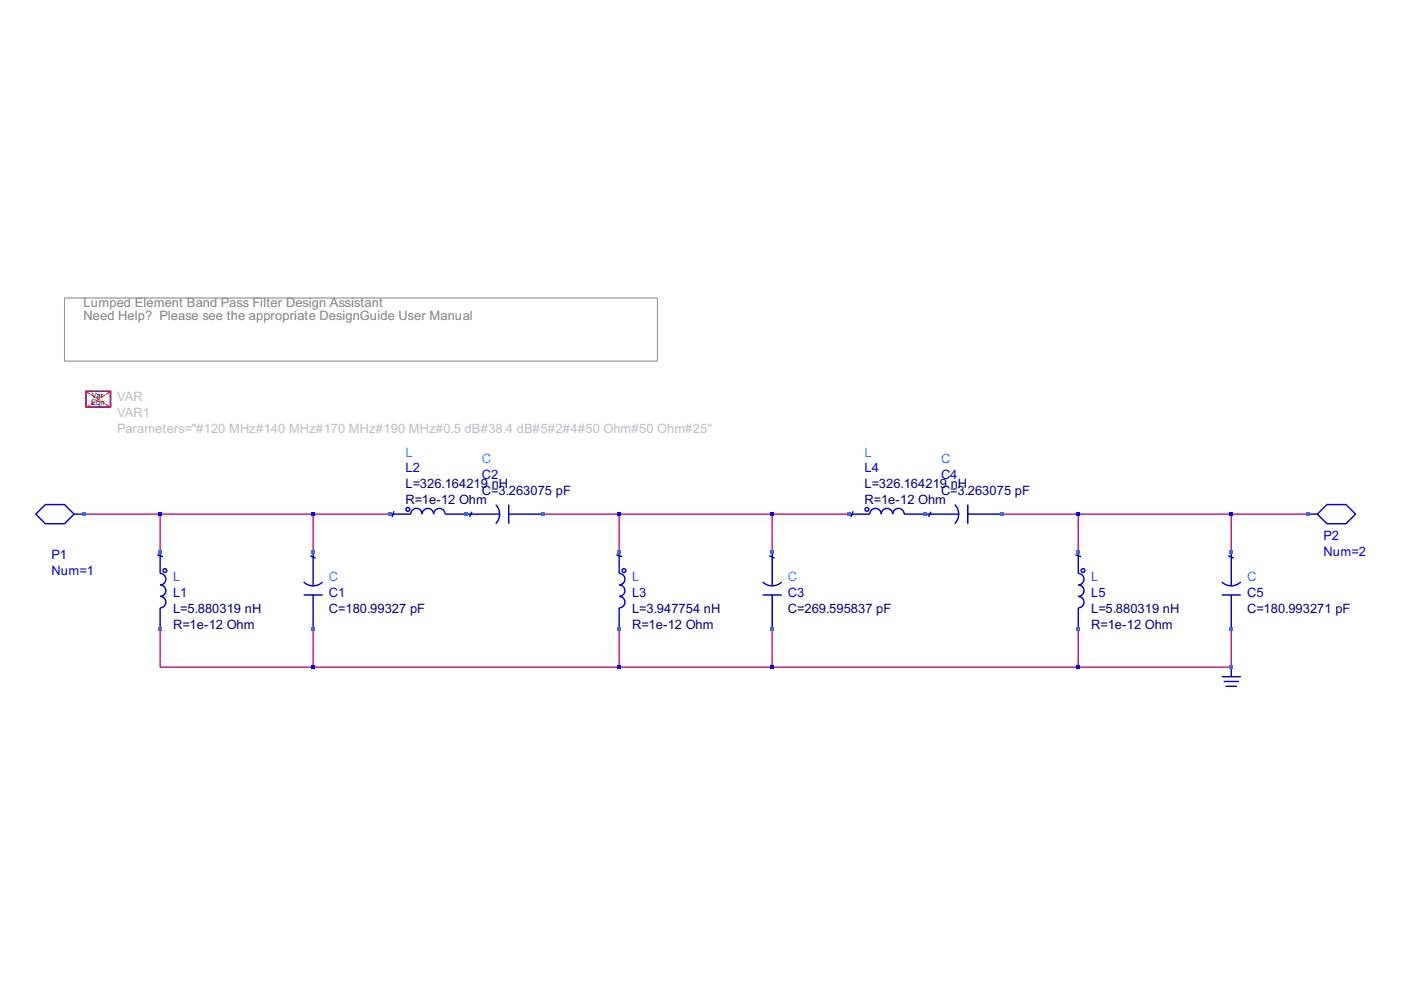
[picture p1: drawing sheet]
<svg xmlns="http://www.w3.org/2000/svg" width="297mm" height="210mm" viewBox="0 0 297 210" stroke-linecap="round" stroke-linejoin="round" font-family="sans-serif">
<path d="M13.7 63.2h125.7v13.4h-125.7z" fill="none" stroke="#808080" stroke-width=".21"/>
<g fill="none" stroke="#c71585" stroke-width=".3">
<path d="M17.7 109h64.9M34 109v8.1M66.4 109v8.1M115.1 109h64.8M131.3 109v8.1M163.7 109v8.1M212.4 109h64.9M228.6 109v8.1M261.1 109v8.1M34 133.3v8.2h32.4M66.4 133.3v8.2M131.3 133.3v8.2"/>
<path d="M163.7 133.3v8.2M228.6 133.3v8.2M261.1 133.3v8.2h-194.7"/>
</g>
<g fill="none" stroke="#0000cd" stroke-width=".3">
<path d="M18.2 83h5.2v3.3h-5.2zM33.3 117.6l1.3 .4M34 117.1v4.5a1.22 1.22 0 0 1 1.2 1.2 1.22 1.22 0 0 1-1.2 1.2 1.22 1.22 0 0 1 1.2 1.2 1.22 1.22 0 0 1-1.2 1.2 1.22 1.22 0 0 1 1.2 1.3 1.22 1.22 0 0 1-1.2 1.2v4.4M65.8 117.8l1.1 .5M66.4 117.1v7.1M82.6 109h4.5a1.22 1.22 0 0 1 1.2-1.2 1.22 1.22 0 0 1 1.2 1.2 1.22 1.22 0 0 1 1.2-1.2 1.22 1.22 0 0 1 1.2 1.2 1.22 1.22 0 0 1 1.3-1.2 1.22 1.22 0 0 1 1.2 1.2h11.5M83.5 108.4l-.4 1.2M100.1 108.5l-.6 1.1M105.1 107a2.84 2.84 0 0 1 0 4M107.9 107v4M108 109h7.1M130.7 117.6l1.2 .4"/>
<path d="M131.3 117.1v4.5a1.22 1.22 0 0 1 1.2 1.2 1.22 1.22 0 0 1-1.2 1.2 1.22 1.22 0 0 1 1.2 1.2 1.22 1.22 0 0 1-1.2 1.2 1.22 1.22 0 0 1 1.2 1.3 1.22 1.22 0 0 1-1.2 1.2v4.4M163.1 117.8l1.1 .5M163.7 117.1v7.1M179.9 109h4.5a1.22 1.22 0 0 1 1.2-1.2 1.22 1.22 0 0 1 1.2 1.2 1.22 1.22 0 0 1 1.3-1.2 1.22 1.22 0 0 1 1.2 1.2 1.22 1.22 0 0 1 1.2-1.2 1.22 1.22 0 0 1 1.2 1.2h11.6M180.9 108.4l-.4 1.2M197.4 108.5l-.5 1.1M202.4 107a2.84 2.84 0 0 1 0 4M205.2 107v4M205.3 109h7.1M228 117.6l1.2 .4M228.6 117.1v4.5a1.22 1.22 0 0 1 1.2 1.2 1.22 1.22 0 0 1-1.2 1.2 1.22 1.22 0 0 1 1.2 1.2 1.22 1.22 0 0 1-1.2 1.2 1.22 1.22 0 0 1 1.2 1.3 1.22 1.22 0 0 1-1.2 1.2v4.4M260.4 117.8l1.2 .5"/>
<path d="M261.1 117.1v7.1M64.4 126.1h4M64.4 123.4a2.84 2.84 0 0 0 4 0M66.4 126.2v7.1M161.7 126.1h4.1M161.7 123.4a2.84 2.84 0 0 0 4 0M163.7 126.2v7.1M259 126.1h4.1M259 123.4a2.84 2.84 0 0 0 4.1 0M261.1 126.2v7.1M259 143.5h4.1M259.4 144.5h3.3"/>
<path d="M259.8 145.5h2.5M261.1 141.5v2"/>
<circle cx="86.5" cy="108" r=".41"/>
<circle cx="183.8" cy="108" r=".41"/>
<circle cx="35" cy="121" r=".41"/>
<circle cx="132.3" cy="121" r=".41"/>
<circle cx="229.6" cy="121" r=".41"/>
</g>
<path d="M18.3 86.3h5.1l.1-3.2v3.3z" fill="#0000cd"/>
<path d="M18.2 83h5.3v3.4h-5.3zM18.2 86.4l5.3-3.4M18.2 83l5.3 3.4" fill="none" stroke="#f00" stroke-width=".21" stroke-dasharray=".8 .4"/>
<path d="M15.7 109l-2 2h-4.1l-2-2 2-2h4.1l2 2h2M277.3 109h2l2 2h4.1l2-2-2-2h-4.1l-2 2" fill="none" stroke="#0000cd" stroke-width=".3"/>
<g fill="#4169e1">
<path d="M17.3 108.6h.8v.8h-.8z"/>
<path d="M33.5 132.9h.9v.8h-.9z"/>
<path d="M33.5 116.7h.9v.8h-.9z"/>
</g>
<g fill="#00f">
<path d="M33.5 108.6h.9v.8h-.9z"/>
<path d="M66 141h.8v.9h-.8z"/>
</g>
<g fill="#4169e1">
<path d="M66 132.9h.8v.8h-.8z"/>
<path d="M66 116.7h.8v.8h-.8z"/>
</g>
<path d="M66 108.6h.8v.8h-.8z" fill="#00f"/>
<g fill="#4169e1">
<path d="M82.2 108.6h.8v.8h-.8z"/>
<path d="M98.4 108.6h.8v.8h-.8z"/>
<path d="M114.7 108.6h.8v.8h-.8z"/>
</g>
<path d="M130.9 141h.8v.9h-.8z" fill="#00f"/>
<g fill="#4169e1">
<path d="M130.9 132.9h.8v.8h-.8z"/>
<path d="M130.9 116.7h.8v.8h-.8z"/>
</g>
<g fill="#00f">
<path d="M130.9 108.6h.8v.8h-.8z"/>
<path d="M163.3 141h.8v.9h-.8z"/>
</g>
<g fill="#4169e1">
<path d="M163.3 132.9h.8v.8h-.8z"/>
<path d="M163.3 116.7h.8v.8h-.8z"/>
</g>
<path d="M163.3 108.6h.8v.8h-.8z" fill="#00f"/>
<g fill="#4169e1">
<path d="M179.5 108.6h.9v.8h-.9z"/>
<path d="M195.8 108.6h.8v.8h-.8z"/>
<path d="M212 108.6h.8v.8h-.8z"/>
</g>
<path d="M228.2 141h.8v.9h-.8z" fill="#00f"/>
<g fill="#4169e1">
<path d="M228.2 132.9h.8v.8h-.8z"/>
<path d="M228.2 116.7h.8v.8h-.8z"/>
</g>
<path d="M228.2 108.6h.8v.8h-.8z" fill="#00f"/>
<g fill="#4169e1">
<path d="M260.6 141h.9v.9h-.9z"/>
<path d="M260.6 132.9h.9v.8h-.9z"/>
<path d="M260.6 116.7h.9v.8h-.9z"/>
</g>
<path d="M260.6 108.6h.9v.8h-.9z" fill="#00f"/>
<path d="M276.9 108.6h.8v.8h-.8z" fill="#4169e1"/>
<g font-size="2.7" fill="#808080">
<text x="17.7" y="65.1">Lumped Element Band Pass Filter Design Assistant</text>
<text x="17.7" y="67.8">Need Help? Please see the appropriate DesignGuide User Manual</text>
</g>
<g font-size="2.7" fill="#bebebe">
<text x="24.8" y="88.4">VAR1</text>
<text x="24.8" y="85">VAR</text>
<text x="24.8" y="91.7">Parameters=&quot;#120 MHz#140 MHz#170 MHz#190 MHz#0.5 dB#38.4 dB#5#2#4#50 Ohm#50 Ohm#25&quot;</text>
</g>
<g font-size="2.7" fill="#00f">
<text x="86" y="100.1">L2</text>
<text x="102.2" y="101.6">C2</text>
<text x="183.3" y="100.1">L4</text>
<text x="199.5" y="101.6">C4</text>
<text x="10.9" y="118.5">P1</text>
<text x="280.6" y="117.8">Num=2</text>
<text x="280.6" y="114.4">P2</text>
<text x="10.9" y="121.8">Num=1</text>
<text x="36.7" y="126.6">L1</text>
<text x="69.7" y="126.6">C1</text>
<text x="134" y="126.6">L3</text>
<text x="167.1" y="126.6">C3</text>
<text x="231.3" y="126.6">L5</text>
<text x="264.4" y="126.6">C5</text>
</g>
<g font-size="2.7" fill="#1e90ff">
<text x="86" y="96.8">L</text>
<text x="102.2" y="98.2">C</text>
<text x="183.3" y="96.8">L</text>
<text x="199.5" y="98.2">C</text>
<text x="36.7" y="123.3">L</text>
<text x="69.7" y="123.3">C</text>
<text x="134" y="123.3">L</text>
<text x="167.1" y="123.3">C</text>
<text x="231.3" y="123.3">L</text>
<text x="264.4" y="123.3">C</text>
</g>
<g font-size="2.7" fill="#000080">
<text x="86" y="106.8">R=1e-12 Ohm</text>
<text x="86" y="103.5">L=326.164219 nH</text>
<text x="102.2" y="104.9">C=3.263075 pF</text>
<text x="183.3" y="103.5">L=326.164219 nH</text>
<text x="183.3" y="106.8">R=1e-12 Ohm</text>
<text x="199.5" y="104.9">C=3.263075 pF</text>
<text x="36.7" y="129.9">L=5.880319 nH</text>
<text x="69.7" y="129.9">C=180.99327 pF</text>
<text x="134" y="129.9">L=3.947754 nH</text>
<text x="167.1" y="129.9">C=269.595837 pF</text>
<text x="231.3" y="129.9">L=5.880319 nH</text>
<text x="264.4" y="129.9">C=180.993271 pF</text>
<text x="36.7" y="133.3">R=1e-12 Ohm</text>
<text x="134" y="133.3">R=1e-12 Ohm</text>
<text x="231.3" y="133.3">R=1e-12 Ohm</text>
</g>
<g font-size="1.6">
<text x="19.3" y="85.8">Eqn</text>
<text x="19.5" y="84.3">Var</text>
</g>
</svg>
